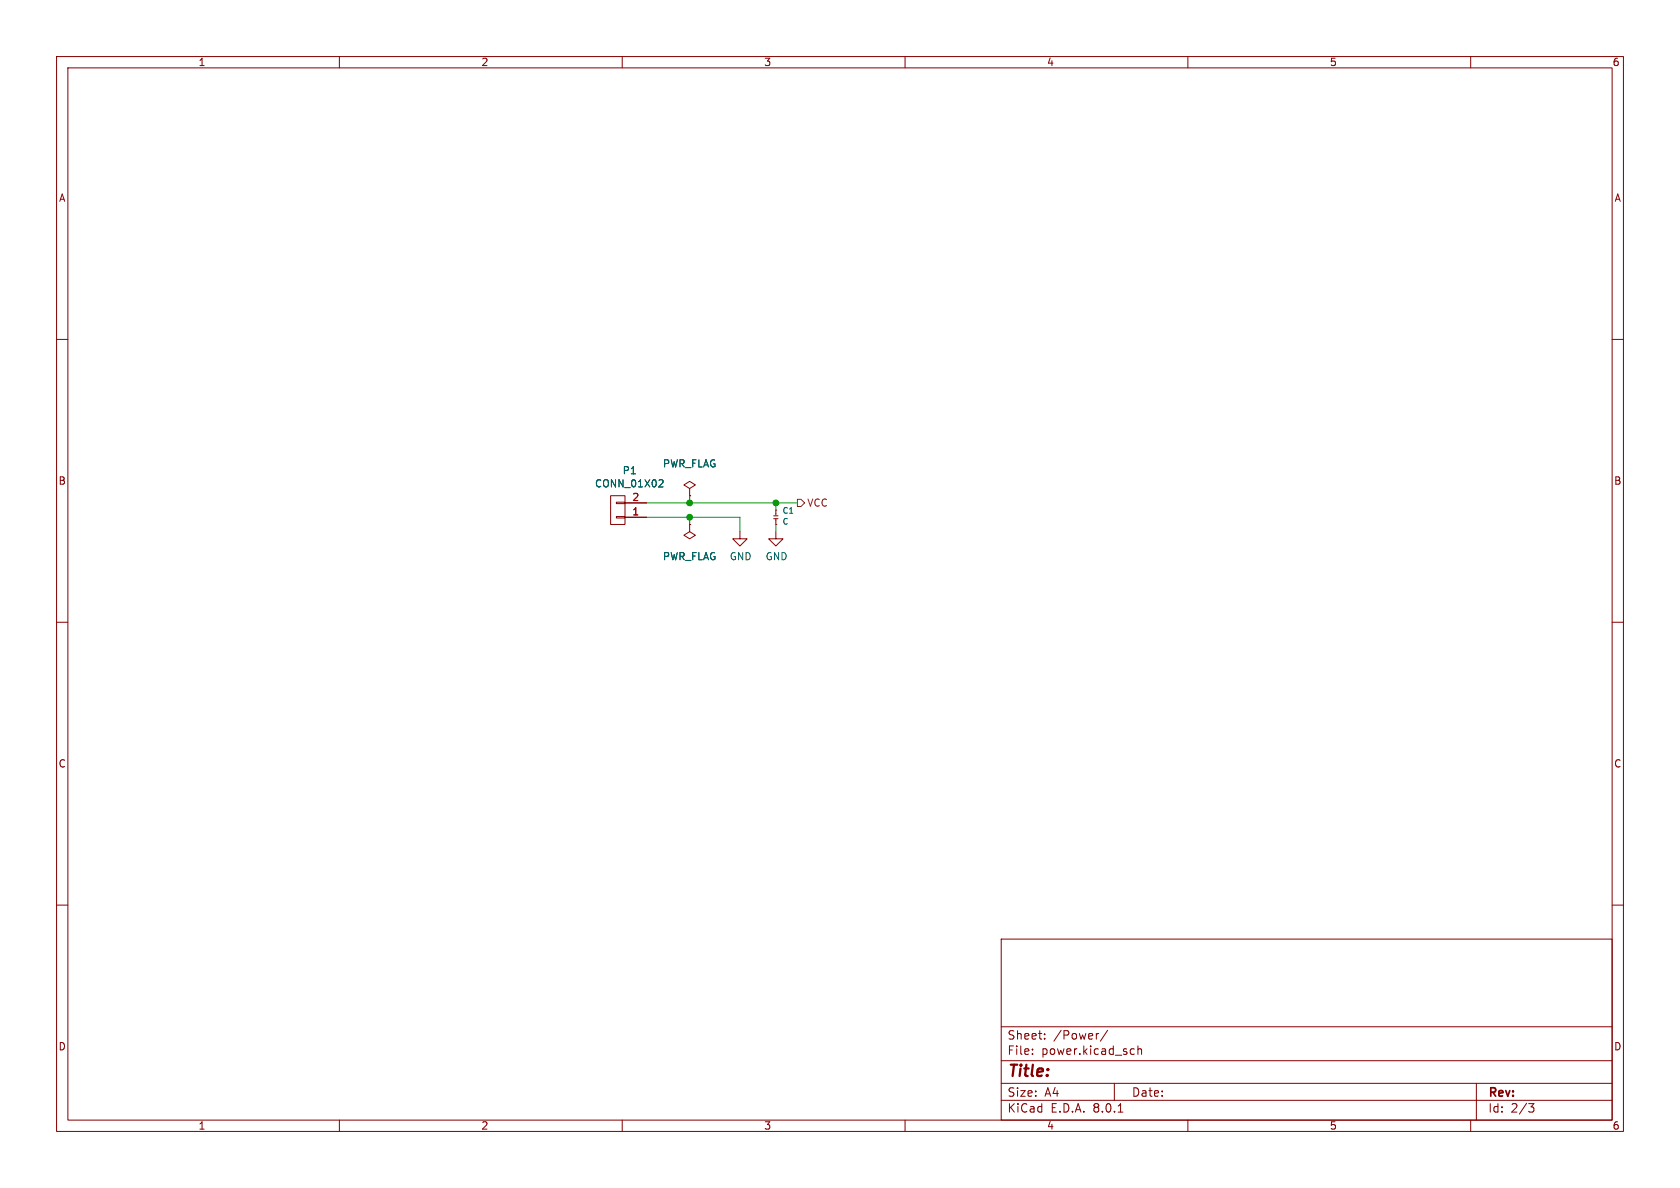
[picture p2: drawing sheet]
<svg xmlns="http://www.w3.org/2000/svg" width="297mm" height="210mm" viewBox="0 0 297 210" stroke-linecap="round" stroke-linejoin="round" font-family="sans-serif">
<g fill="none" stroke="#840000" stroke-width=".18">
<path d="M10 10h277v190h-277zM12 12h273v186h-273zM60 10v2M110 10v2M160 10v2M210 10v2M260 10v2M10 60h2M285 60h2M107.9 87.6h2.6v5.1h-2.6zM109 88.8h1.5v.2h-1.5zM109 91.3h1.5v.3h-1.5z"/>
<path d="M110.5 91.4h3.8M110.5 88.9h3.8M121.9 86.4l1-.7-1-.6-1 .6 1 .7v1.2M121.9 87.6h.1M121.9 92.7v1.3l1 .6-1 .7-1-.7 1-.6M121.9 92.7h.1M130.8 94v1.3h1.3l-1.3 1.2-1.3-1.2h1.3M136.8 91.2h.7M136.8 91.7h.7M137.2 90.2h.1M137.2 92.7h.1M137.2 94v1.3h1.2l-1.2 1.2-1.3-1.2h1.3"/>
<path d="M137.2 90.2v.9M137.2 91.7v1M10 110h2M285 110h2M10 160h2M285 160h2M177 166h108v32h-108zM60 198v2M110 198v2M160 198v2M177 194.5h108M177 191.5h108"/>
<path d="M177 187.5h108M177 181.5h108M182.5 186.3v.1M182.5 185.5v.1M184.7 183.6v.1M184.7 182.8v.1M194.2 182.7l-.2 .1M195.8 182.1l-1.3 2M197 191.5v3M197.7 196.6h.8M200.1 185.4l.4 .1M200.5 186.3l-.4 .1"/>
<path d="M201.2 185.5l.2-.1 .3 .1 .1 .9M201.2 184.9v1.5M210 198v2M260 198v2M261 191.5v6.5M270.2 195.1h1l-.5 .6 .4 .1 .1 .5-.3 .3h-.4"/>
</g>
<path d="M116.7 84.8l.4 .1 .1 .3-.8 .9h.8" fill="none" stroke="#006464" stroke-width=".18"/>
<path d="M141 88.3h.6l.6 .6-.6 .6h-.6z" fill="none" stroke="#725600" stroke-width=".18"/>
<path d="M114.3 88.9h26.7M114.3 91.4h16.5v2.6M121.9 87.6v1.3M121.9 91.4v1.3M137.2 88.9v1.3M137.2 92.7v1.3" fill="none" stroke="#009600" stroke-width=".18"/>
<g fill="#009600" stroke="#009600" stroke-width=".18">
<circle cx="137.2" cy="88.9" r=".51"/>
<circle cx="121.9" cy="91.4" r=".51"/>
<circle cx="121.9" cy="88.9" r=".51"/>
</g>
<text font-size="2.8" fill="#840000" x="178" y="190.9">Title:</text>
<g font-size="2.1" fill="#840000">
<text x="178" y="184">Sheet:</text>
<text x="186.2" y="184">/Power/</text>
<text x="178" y="186.7">File:</text>
<text x="184.1" y="186.7">power.kicad_sch</text>
<text x="178" y="196.9">KiCad</text>
<text x="178" y="194.1">Size:</text>
<text x="184.7" y="194.1">A4</text>
<text x="185.7" y="196.9">E.D.A.</text>
<text x="193.3" y="196.9">8.0.1</text>
<text x="200" y="194.1">Date:</text>
<text x="263" y="194.3">Rev:</text>
<text x="263" y="196.9">Id:</text>
<text x="267.1" y="196.9">2/3</text>
</g>
<g font-size="1.8" fill="#840000">
<text x="35" y="11.9">1</text>
<text x="85" y="11.9">2</text>
<text x="135" y="11.9">3</text>
<text x="185" y="11.9">4</text>
<text x="235" y="11.9">5</text>
<text x="285" y="11.9">6</text>
<text x="10.3" y="35.9">A</text>
<text x="285.3" y="35.9">A</text>
<text x="10.3" y="85.9">B</text>
<text x="285.3" y="85.9">B</text>
<text x="10.3" y="135.9">C</text>
<text x="285.3" y="135.9">C</text>
<text x="10.3" y="185.9">D</text>
<text x="285.3" y="185.9">D</text>
<text x="35" y="199.9">1</text>
<text x="85" y="199.9">2</text>
<text x="135" y="199.9">3</text>
<text x="185" y="199.9">4</text>
<text x="235" y="199.9">5</text>
<text x="285" y="199.9">6</text>
</g>
<g font-size="1.8" fill="#006464">
<text x="117.1" y="82.8">PWR_FLAG</text>
<text x="105.1" y="86.4">CONN_01X02</text>
<text x="110" y="84">P1</text>
<text x="117.1" y="99.2">PWR_FLAG</text>
<text x="128.9" y="99.2">GND</text>
<text x="135.3" y="99.2">GND</text>
</g>
<g font-size="1.8" fill="#a90000">
<text x="111.7" y="88.6">2</text>
<text x="111.7" y="91.2">1</text>
</g>
<text font-size="1.8" fill="#725600" x="142.6" y="89.8">VCC</text>
<g font-size="1.4" fill="#006464">
<text x="138.2" y="91">C1</text>
<text x="138.2" y="92.9">C</text>
</g>
</svg>
